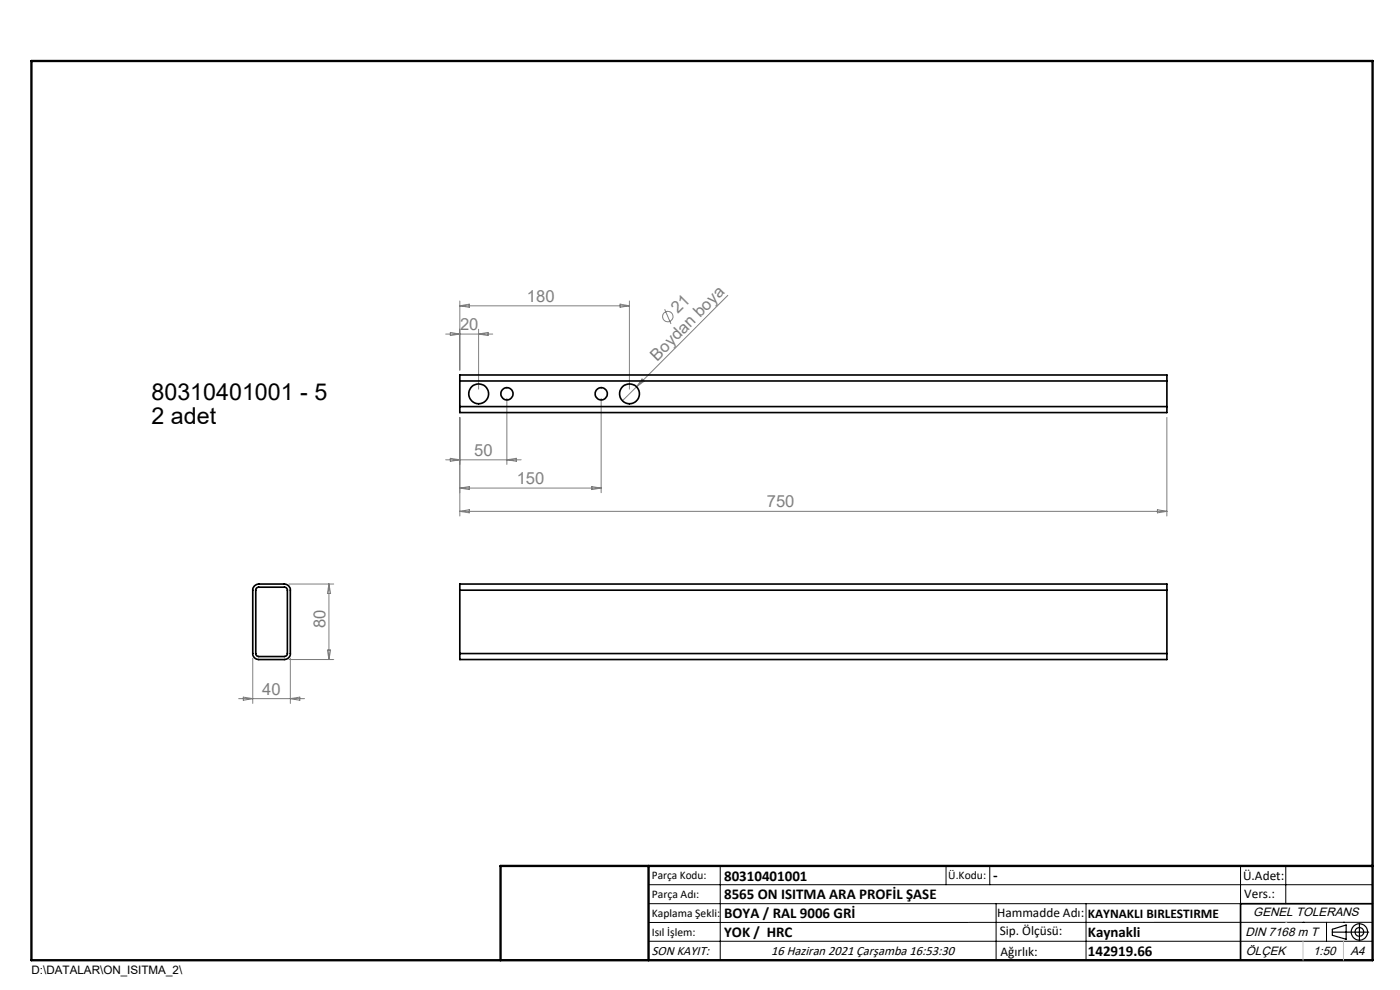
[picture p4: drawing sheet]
<svg xmlns="http://www.w3.org/2000/svg" width="297mm" height="210mm" viewBox="0 0 297 210" stroke-linecap="round" stroke-linejoin="round" font-family="sans-serif">
<g fill="none" stroke="#808080" stroke-width=".21">
<path d="M94.5 70.9h10M95.5 70.5l2 .4-2 .3zM97.5 63.8v14.7M97.5 64.9l2.1-.4v.7zM97.5 64.9h36M101.5 69.8v12.7M101.5 70.9l2-.4v.7zM131.6 64.5l1.9 .4-1.9 .3zM133.5 63.8v18.7M141 65.6l1.3 3.1M154.4 62.6l-19.4 19.4M94.5 97.5h16.1"/>
<path d="M95.5 97.2l2 .3-2 .4zM97.5 88.5v21M107.5 84.5v14M107.5 97.5l2-.3v.7zM127.5 84.5v20M135 82l-3 3M136.2 80.4l.5 .4-1.7 1.2zM247.5 88.5v21M97.5 108.5h150M97.5 108.5l2.1-.4v.7zM97.5 103.5l2.1-.3v.6zM97.5 103.5h30"/>
<path d="M125.6 103.2l1.9 .3-1.9 .3zM245.5 108.1l2 .4-2 .3zM53.6 139.6v9.6M61.3 123.9h9.5M61.3 139.9h9.5M61.6 139.6v9.6M69.5 137.9h.6l-.3 2zM69.8 123.9v16M69.8 123.9l.3 2h-.6zM50.6 148.2h14M51.6 147.9l2 .3-2 .3zM61.6 148.2l2-.3v.6z"/>
<circle cx="141.7" cy="67.2" r="1.11"/>
</g>
<g fill="none" stroke="#000" stroke-width=".25">
<path d="M282.6 197.7h7.8M282.6 197.1l3-.9v3l-3-.8zM288.4 195.8v3.8M106.2 203.7h185"/>
<circle cx="288.4" cy="197.7" r="1.74"/>
<circle cx="288.4" cy="197.7" r=".93"/>
</g>
<g fill="none" stroke="#000" stroke-width=".21">
<path d="M137.6 187.7h153.6M137.6 191.7h153.6M137.6 199.7h153.6M152.8 183.7v20M200.7 183.7v4M210 183.7v4M211.3 191.7v12M230.4 191.7v12M263.2 183.7v20M272.8 183.7v8M276.4 195.6h.1M281.4 195.6v4.1"/>
<path d="M285 195.6h.1M291.2 195.6l-153.6 .1"/>
</g>
<g fill="none" stroke="#000" stroke-width=".35">
<path d="M97.5 86.2v1.3h150v-1.3M97.5 80.8v-1.3h150v1.3M97.5 86.2h150M97.5 80.8h150M97.5 80.8v5.4M247.5 80.8v5.4M54 124.3l.9-.4h5.4a1.27 1.27 0 0 1 1.3 1.3v13.4a1.26 1.26 0 0 1-1.3 1.3h-5.4a1.26 1.26 0 0 1-1.3-1.3v-13.7zM54.4 124.7l.4-.1h5.5a.6 .6 0 0 1 .7 .6v13.4a.66 .66 0 0 1-.7 .7h-5.4a.66 .66 0 0 1-.6-.7v-13.5zM97.5 138.6v1.3h150v-1.3M97.5 125.2v-1.3h150v1.3M97.5 125.2v13.4M97.5 138.6h150"/>
<path d="M97.5 125.2h150M247.5 125.2v13.4M291.2 191.7h-28v12"/>
<circle cx="101.6" cy="83.5" r="2.11"/>
<circle cx="107.5" cy="83.5" r="1.29"/>
<circle cx="127.5" cy="83.5" r="1.3"/>
<circle cx="133.5" cy="83.5" r="2.11"/>
</g>
<path d="M6.7 12.9h284.5v190.8h-284.5zM137.6 183.7v20M291.2 183.7h-185v20" fill="none" stroke="#000" stroke-width=".5"/>
<path d="M276.4 199.7v4M285 199.7v4" fill="none" stroke="#c0c0c0" stroke-width=".21"/>
<path d="M272.8 195.6h.1" fill="none" stroke="#c0c0c0" stroke-width=".25"/>
<g font-size="4.9">
<text x="32.1" y="84.9">80310401001 - 5</text>
<text x="32.1" y="89.9">2 adet</text>
</g>
<g font-size="3.5" fill="#808080">
<text x="111.8" y="64">180</text>
<text x="97.6" y="70">20</text>
<text x="143.8" y="66.7" transform="rotate(-45 143.8 66.7)">21</text>
<text x="139.4" y="76.7" transform="rotate(-45 139.4 76.7)">Boydan boya</text>
<text x="100.6" y="96.7">50</text>
<text x="109.6" y="102.7">150</text>
<text x="162.7" y="107.6">750</text>
<text x="69" y="133.3" transform="rotate(-90 69 133.3)">80</text>
<text x="55.6" y="147.4">40</text>
</g>
<g font-size="3.2">
<text x="153.6" y="186.8">80310401001</text>
<text x="153.6" y="190.8">8565 ON ISITMA ARA PROFİL ŞASE</text>
<text x="210.7" y="186.6">-</text>
<text x="153.6" y="194.8">BOYA / RAL 9006 GRİ</text>
<text x="153.6" y="198.8">YOK / HRC</text>
<text x="230.8" y="198.7">Kaynakli</text>
<text x="230.8" y="202.8">142919.66</text>
</g>
<g font-size="2.8">
<text x="263.7" y="186.7">Ü.Adet:</text>
<text x="263.9" y="190.5">Vers.:</text>
<text x="211.5" y="194.5">Hammadde Adı:</text>
<text x="230.8" y="194.7">KAYNAKLI BIRLESTIRME</text>
<text x="138.3" y="202.6">SON KAYIT:</text>
<text x="163.6" y="202.6">16 Haziran 2021 Çarşamba 16:53:30</text>
<text x="212.1" y="198.4">Sip. Ölçüsü:</text>
<text x="212.2" y="202.7">Ağırlık:</text>
</g>
<g font-size="2.6">
<text x="265.9" y="194.4">GENEL TOLERANS</text>
<text x="264.2" y="198.5">DIN 7168 m T</text>
<text x="264.3" y="202.6">ÖLÇEK</text>
<text x="278.5" y="202.6">1:50</text>
<text x="286.5" y="202.6">A4</text>
</g>
<g font-size="2.5">
<text x="138.3" y="186.4">Parça Kodu:</text>
<text x="138.3" y="190.5">Parça Adı:</text>
<text x="201.2" y="186.5">Ü.Kodu:</text>
<text x="138.3" y="194.5">Kaplama Şekli:</text>
<text x="138.3" y="198.6">Isıl İşlem:</text>
<text x="6.7" y="206.7">D:\DATALAR\ON_ISITMA_2\</text>
</g>
</svg>
